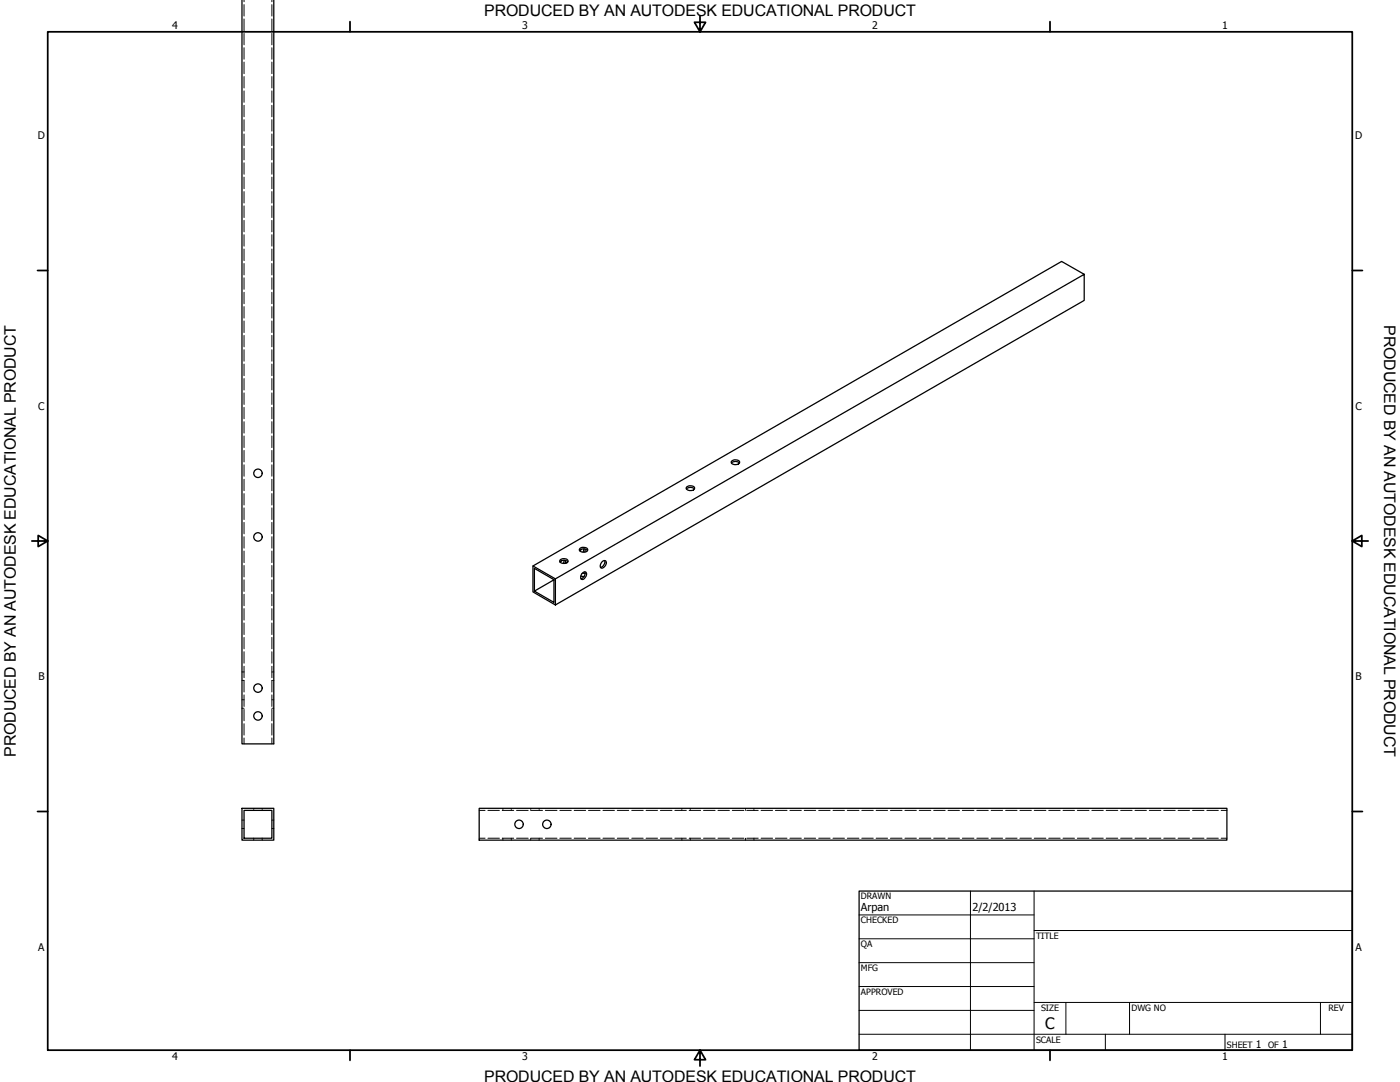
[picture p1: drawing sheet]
<svg xmlns="http://www.w3.org/2000/svg" width="559mm" height="432mm" viewBox="0 0 559 432" stroke-linecap="round" stroke-linejoin="round" font-family="sans-serif">
<!-- layer: Visible (ANSI) -->
<g fill="none" stroke="#000" stroke-width=".51">
<path d="M96.6 0v296.9h12.7v-296.9M432.8 109.5l-9.1-5.2-211 121.6v10.3l9 5.2 211.1-121.5v-10.4l-211.1 121.5v10.4M274 195.1a2.3 2.3 0 0 1 3.2 0M274.2 194.2a1.97 1.97 0 0 1 3 .7 2.07 2.07 0 0 1-3.3 0zM292 184.8a2.3 2.3 0 0 1 3.1 0M292.2 183.9a1.97 1.97 0 0 1 3 .7 2.07 2.07 0 0 1-3.4-.1zM231.3 219.7a2.3 2.3 0 0 1 3.2 0M231.5 218.8a1.94 1.94 0 0 1 3.1 .7 2.07 2.07 0 0 1-3.4 0zM232.1 219.2l-.6 .7M233 219.1l-.3 1.2M233.4 219.1v1.2M212.7 225.9l9 5.1"/>
<path d="M221.1 231.4l-7.8 4.5v-9.1l7.8 4.5v9.1l-7.8-4.5M223.5 224.2a2.3 2.3 0 0 1 3.1 0M223.7 223.3a1.97 1.97 0 0 1 3.1 .7 2.07 2.07 0 0 1-3.4 0zM224.2 223.7l-.6 .7M225.1 223.6l-.2 1.3M225.6 223.6v1.3M231.8 229.9l1.3 .2M232.3 228.9h1.3M232.5 228.7a.9 .9 0 0 1 1.6 0 2.13 2.13 0 0 1-2 2.5l-.3-1zM233.4 228.2a2.14 2.14 0 0 1-1.6 2.7M240.3 224.2a.92 .92 0 0 1 1.2-.4 .92 .92 0 0 1 .4 1.2l-.5 1a.99 .99 0 0 1-1.4 .7 .99 .99 0 0 1-.3-1.5zM241.3 223.7a2.35 2.35 0 0 1-1.6 2.7"/>
<path d="M96.6 322.6h12.7v12.7h-12.7zM97.4 323.4h11.1v11.1h-11.1zM191.3 322.6h298.4v12.7h-298.4z"/>
<circle cx="103" cy="188.9" r="1.68"/>
<circle cx="103" cy="214.3" r="1.68"/>
<circle cx="103" cy="274.6" r="1.68"/>
<circle cx="103" cy="285.7" r="1.68"/>
<circle cx="207.2" cy="329" r="1.68"/>
<circle cx="218.3" cy="329" r="1.68"/>
</g>
<!-- layer: Hidden (ANSI) -->
<g fill="none" stroke="#000" stroke-width=".4">
<path d="M97.4 -.1v.8M108.5 -.1v.8M97.4 1.8v4.6M97.4 7.6v4.6M97.4 13.3v4.6M97.4 19.1v4.5M108.5 1.8v4.6M108.5 7.6v4.6M108.5 13.3v4.6M108.5 19.1v4.5M97.4 24.8v4.6M97.4 30.5v4.6"/>
<path d="M97.4 36.3v4.5M108.5 24.8v4.6M108.5 30.5v4.6M108.5 36.3v4.5M97.4 42v4.6M97.4 47.8v4.5M97.4 53.5v4.6M97.4 59.2v4.6M108.5 42v4.6M108.5 47.8v4.5M108.5 53.5v4.6M108.5 59.2v4.6"/>
<path d="M97.4 65v4.5M97.4 70.7v4.6M97.4 76.5v4.5M108.5 65v4.5M108.5 70.7v4.6M108.5 76.5v4.5M97.4 82.2v4.6M97.4 87.9v4.6M97.4 93.7v4.5M97.4 99.4v4.6M108.5 82.2v4.6M108.5 87.9v4.6"/>
<path d="M108.5 93.7v4.5M108.5 99.4v4.6M97.4 105.2v4.5M97.4 110.9v4.5M97.4 116.6v4.6M108.5 105.2v4.5M108.5 110.9v4.5M108.5 116.6v4.6M97.4 122.4v4.5M97.4 128.1v4.6M97.4 133.9v4.5M97.4 139.6v4.5"/>
<path d="M108.5 122.4v4.5M108.5 128.1v4.6M108.5 133.9v4.5M108.5 139.6v4.5M97.4 145.3v4.6M97.4 151.1v4.5M97.4 156.8v4.6M108.5 145.3v4.6M108.5 151.1v4.5M108.5 156.8v4.6M97.4 162.6v4.5M97.4 168.3v4.5"/>
<path d="M97.4 174v4.6M97.4 179.8v4.5M108.5 162.6v4.5M108.5 168.3v4.5M108.5 174v4.6M108.5 179.8v4.5M97.4 185.5v4.6M97.4 191.3v4.5M97.4 197v4.5M108.5 185.5v4.6M108.5 191.3v4.5M108.5 197v4.5"/>
<path d="M97.4 202.7v4.6M97.4 208.5v4.5M97.4 214.2v4.6M97.4 219.9v4.6M108.5 202.7v4.6M108.5 208.5v4.5M108.5 214.2v4.6M108.5 219.9v4.6M97.4 225.7v4.6M97.4 231.4v4.6M97.4 237.2v4.5M108.5 225.7v4.6"/>
<path d="M108.5 231.4v4.6M108.5 237.2v4.5M97.4 242.9v4.6M97.4 248.6v4.6M97.4 254.4v4.6M108.5 242.9v4.6M108.5 248.6v4.6M108.5 254.4v4.6M96.6 279.3h.2M96.6 271.5h.2M96.6 268.2h.2M97.1 279.3h.3"/>
<path d="M97.1 271.5h.3M97.1 268.2h.3M97.4 260.1v4.6M97.4 265.9v4.5M97.4 271.6v4.6M97.4 277.3v4.6M108.5 260.1v4.6M108.5 265.9v4.5M108.5 271.6v4.6M108.5 277.3v4.6M108.5 279.3h.3M108.5 271.5h.3"/>
<path d="M108.5 268.2h.3M109 279.3h.3M109 271.5h.3M109 268.2h.3M96.6 282.6h.2M97.1 282.6h.3M97.4 283.1v4.6M97.4 288.8v4.6M97.4 294.5v2.4M108.5 283.1v4.6M108.5 288.8v4.6M108.5 294.5v2.4"/>
<path d="M108.5 282.6h.3M109 282.6h.3M96.6 330.6h.2M96.6 327.3h.2M97.1 330.6h.3M97.1 327.3h.3M101.3 322.6v.2M101.3 323.2v.2M101.3 334.5v.3M101.3 335v.3M104.6 322.6v.2M104.6 323.2v.2"/>
<path d="M104.6 334.5v.3M104.6 335v.3M108.5 330.6h.3M108.5 327.3h.3M109 330.6h.3M109 327.3h.3M191.3 323.4h2.3M191.3 334.5h2.3M194.8 323.4h4.5M194.8 334.5h4.5M200.5 323.4h4.5M200.5 334.5h4.5"/>
<path d="M200.7 322.6v.2M200.7 323.2v.2M200.7 334.5v.3M200.7 335v.3M204.1 322.6v.2M204.1 323.2v.2M204.1 334.5v.3M204.1 335v.3M206.2 323.4h4.6M206.2 334.5h4.6M211.8 322.6v.2M211.8 323.2v.2"/>
<path d="M211.8 334.5v.3M211.8 335v.3M212 323.4h4.5M212 334.5h4.5M215.2 322.6v.2M215.2 323.2v.2M215.2 334.5v.3M215.2 335v.3M217.7 323.4h4.6M217.7 334.5h4.6M223.5 323.4h4.5M223.5 334.5h4.5"/>
<path d="M229.2 323.4h4.5M229.2 334.5h4.5M234.9 323.4h4.6M234.9 334.5h4.6M240.7 323.4h4.5M240.7 334.5h4.5M246.4 323.4h4.6M246.4 334.5h4.6M252.2 323.4h4.5M252.2 334.5h4.5M257.9 323.4h4.5M257.9 334.5h4.5"/>
<path d="M263.6 323.4h4.6M263.6 334.5h4.6M269.4 323.4h4.5M269.4 334.5h4.5M272.2 322.6v.2M272.2 323.2v.2M272.2 334.5v.3M272.2 335v.3M275.1 323.4h4.6M275.1 334.5h4.6M275.5 322.6v.2M275.5 323.2v.2"/>
<path d="M275.5 334.5v.3M275.5 335v.3M280.8 323.4h4.6M280.8 334.5h4.6M286.6 323.4h4.5M286.6 334.5h4.5M292.3 323.4h4.6M292.3 334.5h4.6M297.6 322.6v.2M297.6 323.2v.2M297.6 334.5v.3M297.6 335v.3"/>
<path d="M298.1 323.4h4.5M298.1 334.5h4.5M300.9 322.6v.2M300.9 323.2v.2M300.9 334.5v.3M300.9 335v.3M303.8 323.4h4.6M303.8 334.5h4.6M309.5 323.4h4.6M309.5 334.5h4.6M315.3 323.4h4.5M315.3 334.5h4.5"/>
<path d="M321 323.4h4.6M321 334.5h4.6M326.8 323.4h4.5M326.8 334.5h4.5M332.5 323.4h4.6M332.5 334.5h4.6M338.2 323.4h4.6M338.2 334.5h4.6M344 323.4h4.6M344 334.5h4.6M349.7 323.4h4.6M349.7 334.5h4.6"/>
<path d="M355.4 323.4h4.6M355.4 334.5h4.6M361.2 323.4h4.6M361.2 334.5h4.6M366.9 323.4h4.6M366.9 334.5h4.6M372.7 323.4h4.6M372.7 334.5h4.6M378.4 323.4h4.6M378.4 334.5h4.6M384.1 323.4h4.6M384.1 334.5h4.6"/>
<path d="M389.9 323.4h4.6M389.9 334.5h4.6M395.6 323.4h4.6M395.6 334.5h4.6M401.4 323.4h4.6M401.4 334.5h4.6M407.1 323.4h4.6M407.1 334.5h4.6M412.8 323.4h4.6M412.8 334.5h4.6M418.6 323.4h4.6M418.6 334.5h4.6"/>
<path d="M424.3 323.4h4.6M424.3 334.5h4.6M430 323.4h4.7M430 334.5h4.7M435.8 323.4h4.6M435.8 334.5h4.6M441.5 323.4h4.7M441.5 334.5h4.7M447.3 323.4h4.6M447.3 334.5h4.6M453 323.4h4.6M453 334.5h4.6"/>
<path d="M458.7 323.4h4.7M458.7 334.5h4.7M464.5 323.4h4.6M464.5 334.5h4.6M470.2 323.4h4.6M470.2 334.5h4.6M476 323.4h4.6M476 334.5h4.6M481.7 323.4h4.6M481.7 334.5h4.6M487.4 323.4h2.3M487.4 334.5h2.3"/>
</g>
<!-- layer: Border (ANSI) -->
<g fill="none" stroke="#000" stroke-width=".7">
<path d="M19 12.7h520.8v406.4h-520.8zM139.7 8.6v4.1M279.4 6.3v6.4l-2.2-3.8h4.4l-2.2 3.8M419.1 8.6v4.1M15 107.9h4M539.8 107.9h4M12.7 215.9h6.3l-3.8-2.2v4.4l3.8-2.2M539.8 215.9l3.8 2.2v-4.4l-3.8 2.2h6.3M15 323.8h4M539.8 323.8h4M139.7 419.1v4.1M279.4 419.1l2.2 3.8h-4.4l2.2-3.8v6.3"/>
<path d="M419.1 419.1v4.1"/>
</g>
<!-- layer: Title (ANSI) -->
<g fill="none" stroke="#000" stroke-width=".4">
<path d="M387.3 355.6v63.5M412.7 355.6v63.5M342.9 365.1h69.8M342.9 374.6h69.8M412.7 371.3h127.1M342.9 384.2h69.8M342.9 393.7h69.8M342.9 412.7h196.9M342.9 403.2h69.8M412.7 400h127.1M425.4 400v12.7M441.2 412.7v6.4"/>
<path d="M450.8 400v12.7M488.9 412.7v6.4M527 400v12.7"/>
</g>
<path d="M342.9 355.6h196.9v63.5h-196.9z" fill="none" stroke="#000" stroke-width=".51"/>
<g font-size="6.4">
<text x="552.4" y="129.8" transform="rotate(90 552.4 129.8)">PRODUCED BY AN AUTODESK EDUCATIONAL PRODUCT</text>
<text x="6.3" y="302" transform="rotate(-90 6.3 302)">PRODUCED BY AN AUTODESK EDUCATIONAL PRODUCT</text>
</g>
<g font-size="6.3">
<text x="193.3" y="6.3">PRODUCED BY AN AUTODESK EDUCATIONAL PRODUCT</text>
<text x="417.2" y="410.6">C</text>
<text x="193.3" y="431.8">PRODUCED BY AN AUTODESK EDUCATIONAL PRODUCT</text>
</g>
<g font-size="4.4">
<text x="343.7" y="363.5">Arpan</text>
<text x="388.1" y="363.7">2/2/2013</text>
</g>
<g font-size="4.2">
<text x="68.7" y="11.7">4</text>
<text x="208.4" y="11.7">3</text>
<text x="348.1" y="11.7">2</text>
<text x="487.8" y="11.7">1</text>
<text x="15.1" y="55.5">D</text>
<text x="540.9" y="55.5">D</text>
<text x="15.2" y="163.4">C</text>
<text x="541" y="163.4">C</text>
<text x="15.3" y="271.4">B</text>
<text x="541.1" y="271.4">B</text>
<text x="15.2" y="379.3">A</text>
<text x="541" y="379.3">A</text>
<text x="501.3" y="418.3">1</text>
<text x="511.8" y="418.3">1</text>
<text x="68.7" y="423.2">4</text>
<text x="208.4" y="423.2">3</text>
<text x="348.1" y="423.2">2</text>
<text x="487.8" y="423.2">1</text>
</g>
<g font-size="3.5">
<text x="343.7" y="358.9">DRAWN</text>
<text x="343.7" y="368.5">CHECKED</text>
<text x="413.5" y="374.6">TITLE</text>
<text x="343.7" y="378">QA</text>
<text x="343.7" y="387.5">MFG</text>
<text x="343.7" y="397.1">APPROVED</text>
<text x="415.5" y="403.4">SIZE</text>
<text x="451.6" y="403.4">DWG NO</text>
<text x="530.3" y="403.4">REV</text>
<text x="413.5" y="416.1">SCALE</text>
<text x="489.7" y="418.3">SHEET</text>
<text x="506.2" y="418.3">OF</text>
</g>
</svg>
